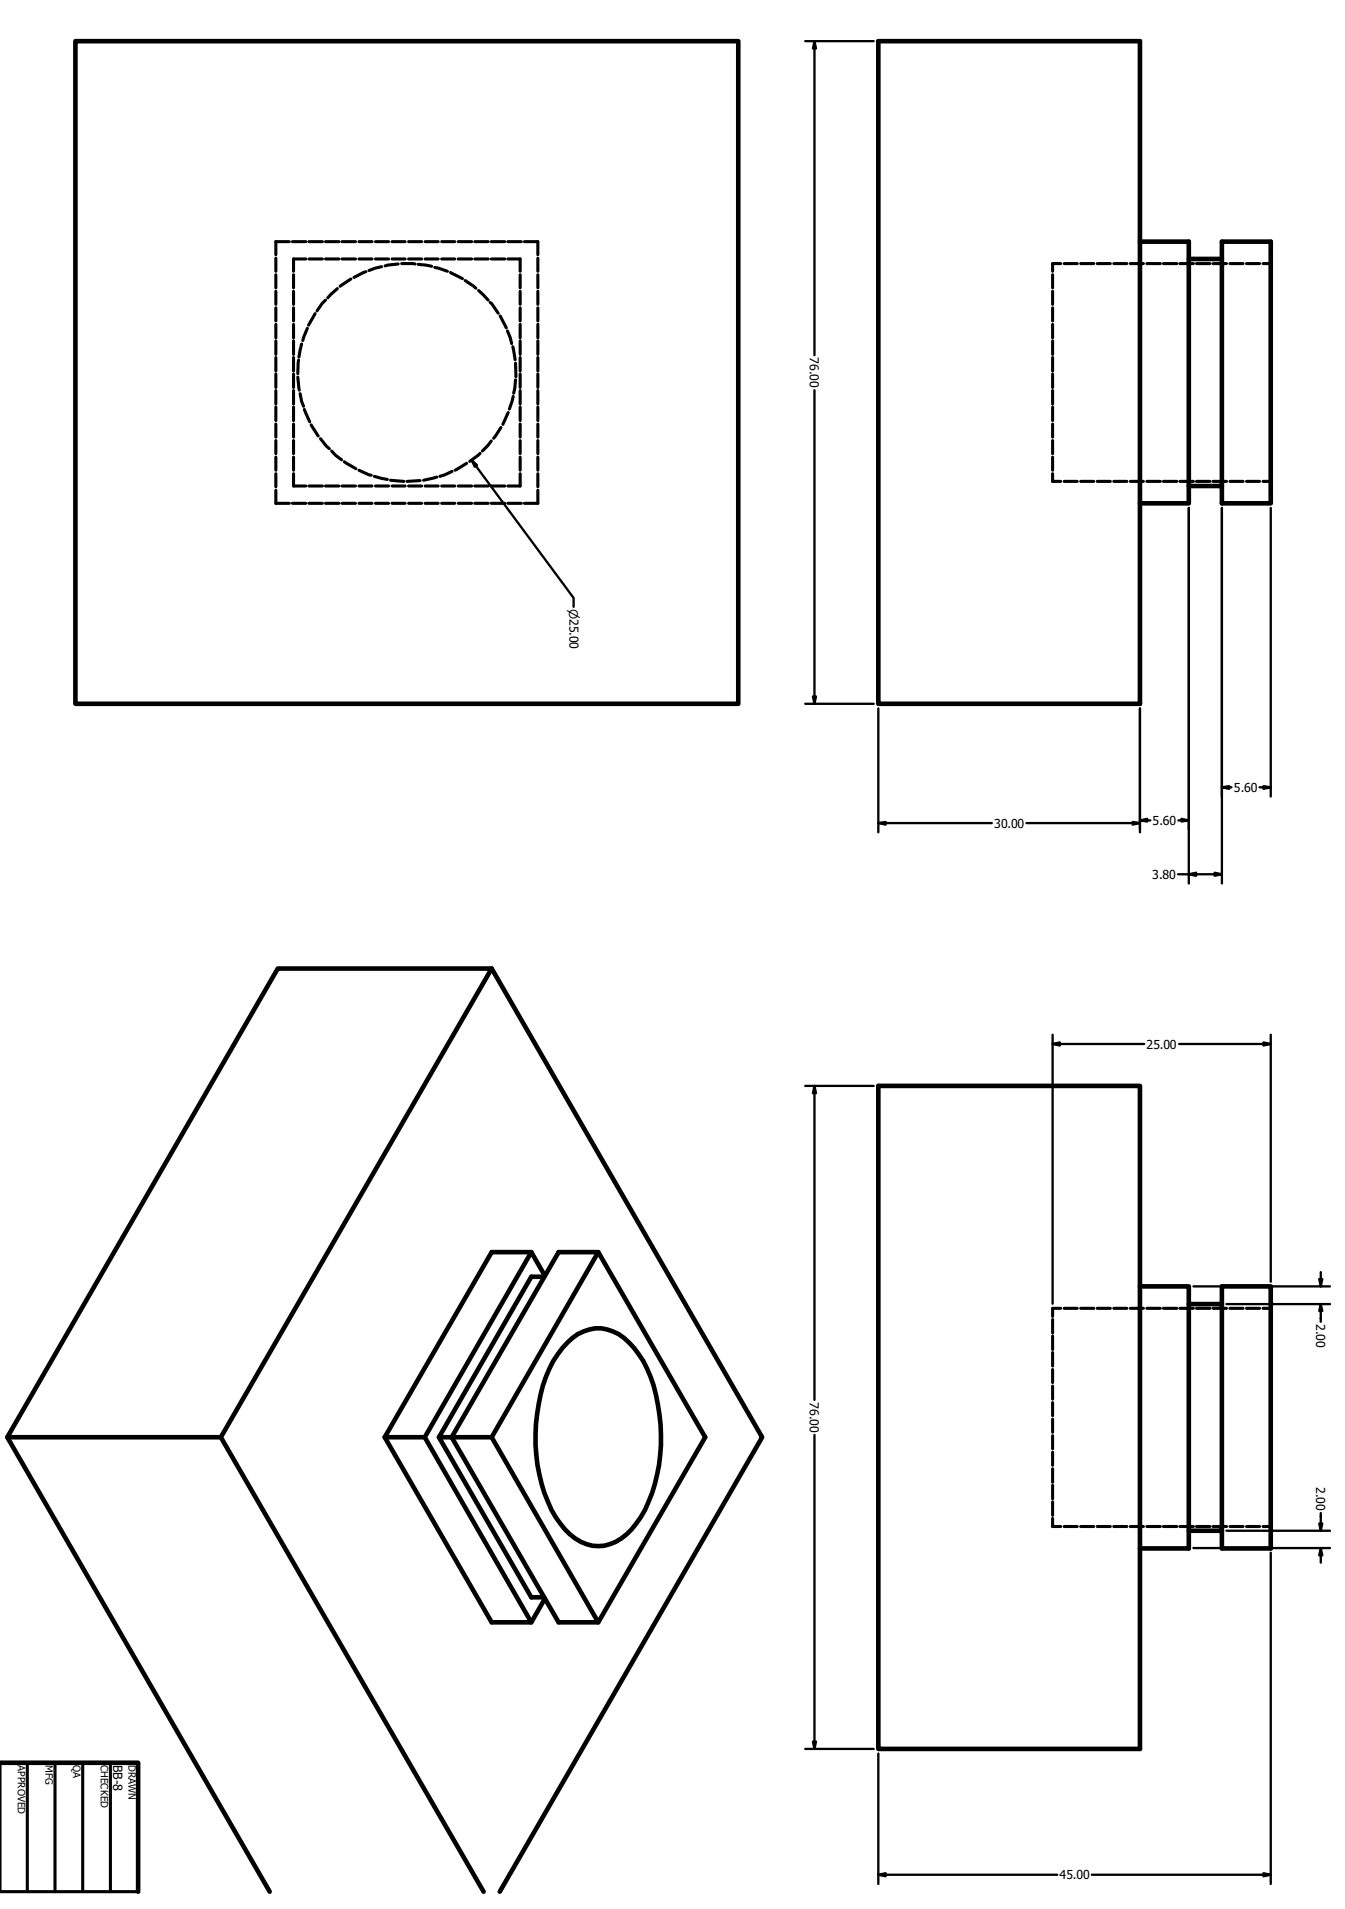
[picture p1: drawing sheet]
<svg xmlns="http://www.w3.org/2000/svg" width="148mm" height="210mm" viewBox="0 0 148 210" stroke-linecap="round" stroke-linejoin="round" font-family="sans-serif">
<g fill="none" stroke="#000" stroke-width=".34">
<path d="M30.4 28.4v1.4M30.4 30.2v1.5M30.4 32v1.5M30.4 33.9v1.4M30.4 35.7v1.5M30.4 37.5v1.5M30.4 39.3v1.5M31.8 26.6h-1.4v1.4M32.2 26.6h1.5M32.3 30.2v1.5M32.3 32v1.5M32.3 33.9v1.4"/>
<path d="M32.3 35.7v1.5M32.3 37.5v1.5M32.3 39.3v1.5M32.9 39.6l-.1 1.5M33.2 37.8l-.3 1.5M33.7 28.5h-1.4v1.3M33.8 36.1l-.5 1.4M34 26.6h1.5M34 28.5h1.5M34.7 34.5l-.7 1.3M35.8 26.6h1.5M35.8 33l-.4 .4-.5 .8"/>
<path d="M35.8 28.5h1.5M37.1 31.7l-1 1.1M37.6 26.6h1.5M37.6 28.5h1.5M38.6 30.7l-1.2 .8M39.5 26.6h1.4M39.5 28.5h1.4M40.3 29.9l-1.4 .6M41.3 26.6h1.5M41.3 28.5h1.5M42 29.3l-1.4 .5M43.1 26.6h1.5"/>
<path d="M43.1 28.5h1.5M43.8 29l-1.4 .3M44.2 29h1.5M45 26.6h1.4M45 28.5h1.4M46 29.1l1.5 .2M46.8 26.6h1.4M46.8 28.5h1.4M47.8 29.4l1.4 .4M48.6 26.6h1.4M48.6 28.5h1.4M49.6 30l1.3 .6"/>
<path d="M50.4 26.6h1.5M50.4 28.5h1.5M51.2 30.9l1.2 .8M52.2 26.6h1.5M52.2 28.5h1.5M52.7 32l1 1M53.9 33.3l.9 1.2M54.1 26.6h1.4M54.1 28.5h1.4M55 34.8l.7 1.3M55.8 36.4l.5 1.4M55.9 26.6h1.5"/>
<path d="M55.9 28.5h1.3v1.3M56.4 38.1l.3 1.5M56.7 40l.1 1.4M57.2 30.2v1.5M57.2 32v1.5M57.2 33.9v1.4M57.2 35.7v1.5M57.2 37.5v1.5M57.2 39.3v1.5M57.7 26.6h1.5v1.4M59.2 28.4v1.4M59.2 30.2v1.5"/>
<path d="M59.2 32v1.5M59.2 33.9v1.4M59.2 35.7v1.5M59.2 37.5v1.5M59.2 39.3v1.5M115.8 30.2v1.5M115.8 32v1.5M115.8 33.9v1.4M115.8 35.7v1.5M115.8 37.5v1.5M115.8 39.3v1.5M116.7 29h-.9v.8"/>
<path d="M117.1 29h1.4M118.9 29h1.5M120.7 29h1.5M122.6 29h1.4M124.4 29h1.4M126.2 29h1.5M128 29h1.5M129.8 29h1.5M131.7 29h1.4M133.5 29h1.5M135.3 29h1.5M137.2 29h1.4"/>
<path d="M139 29h.8M30.4 53.9v1.5h1.4M30.4 41.1v1.5M30.4 43v1.4M30.4 44.8v1.5M30.4 46.7v1.4M30.4 48.5v1.4M30.4 50.3v1.4M30.4 52.1v1.5M32.2 55.4h1.5M32.3 41.1v1.5M32.3 43v1.5"/>
<path d="M32.3 44.8v1.5M32.3 46.7v1.4M32.3 48.5v1.4M32.3 50.3v1.4M32.3 52.1v1.4h1.4M32.8 41.5l.1 1.4M33 43.3l.4 1.4M33.5 45l.6 1.4M34 53.5h1.5M34 55.4h1.5M34.2 46.7l.8 1.3M35.3 48.3l.9 1.1"/>
<path d="M35.8 53.5h1.5M35.8 55.4h1.5M36.5 49.6l.4 .5 .7 .5M37.6 53.5h1.5M37.6 55.4h1.5M37.9 50.8l1.3 .8M39.5 53.5h1.4M39.5 51.7l1.4 .6M39.5 55.4h1.4M41.2 52.4l1.4 .3M41.3 53.5h1.5M41.3 55.4h1.5"/>
<path d="M43 52.8l1.4 .2M43.1 53.5h1.5M43.1 55.4h1.5M45 53.5h1.4M45 55.4h1.4M46.2 52.9l-1.4 .1M46.8 53.5h1.4M46.8 55.4h1.4M48 52.5l-1.4 .3M48.6 53.5h1.4M48.6 55.4h1.4M49.7 51.9l-1.3 .5"/>
<path d="M50.4 55.4h1.5M50.4 53.5h1.5M51.4 51l-1.3 .7M52.2 53.5h1.5M52.2 55.4h1.5M52.8 49.9l-1.1 .9M54.1 53.5h1.4M54.1 55.4h1.4M54.1 48.5l-1 1.1M55.1 47l-.8 1.2M55.9 55.4h1.5M55.9 45.4l-.6 1.3"/>
<path d="M56.5 43.6l-.5 1.4M56.7 41.8l-.2 1.5M57.2 52.1v1.4h-1.3M57.2 41.1v1.5M57.2 43v1.4M57.2 44.8v1.5M57.2 46.7v1.4M57.2 48.5v1.4M57.2 50.3v1.4M59.2 53.9v1.5h-1.5M59.2 41.1v1.5M59.2 43v1.4"/>
<path d="M59.2 44.8v1.5M59.2 46.7v1.4M59.2 48.5v1.4M59.2 50.3v1.4M59.2 52.1v1.5M115.8 52.1v.9h.9M115.8 41.1v1.5M115.8 43v1.5M115.8 44.8v1.5M115.8 46.7v1.4M115.8 48.5v1.4M115.8 50.3v1.4"/>
<path d="M117.1 53h1.4M118.9 53h1.5M120.7 53h1.5M122.6 53h1.4M124.4 53h1.4M126.2 53h1.5M128 53h1.5M129.8 53h1.5M131.7 53h1.4M133.5 53h1.5M135.3 53h1.5M137.2 53h1.4"/>
<path d="M139 53h.8M115.8 145.2v1.4M115.8 147v1.5M115.8 148.8v1.5M115.8 150.7v1.4M115.8 152.5v1.4M115.8 154.3v1.4M115.8 156.1v1.5M115.8 157.9v1.5M115.8 159.8v1.4M116.7 143.9h-.9v.9M117.1 143.9h1.4"/>
<path d="M118.9 143.9h1.5M120.7 143.9h1.5M122.6 143.9h1.4M124.4 143.9h1.4M126.2 143.9h1.5M128 143.9h1.5M129.8 143.9h1.5M131.7 143.9h1.4M133.5 143.9h1.5M135.3 143.9h1.5M137.2 143.9h1.4M139 143.9h.8"/>
<path d="M115.8 167v.9h.9M115.8 161.6v1.5M115.8 163.4v1.5M115.8 165.2v1.5M117.1 167.9h1.4M118.9 167.9h1.5M120.7 167.9h1.5M122.6 167.9h1.4M124.4 167.9h1.4M126.2 167.9h1.5M128 167.9h1.5M129.8 167.9h1.5"/>
<path d="M131.7 167.9h1.4M133.5 167.9h1.5M135.3 167.9h1.5M137.2 167.9h1.4M139 167.9h.8M0 193.9v14.2h15.2M3 193.9v14.2M6.1 193.9v14.2M9.1 193.9v14.2M12.1 193.9v14.2"/>
</g>
<g fill="none" stroke="#000" stroke-width=".51">
<path d="M8.3 4.5h72.9v72.9h-72.9zM96.6 4.5h28.8v72.9h-28.8zM125.4 26.6h5.4v28.8h-5.4M130.8 28.5h3.7M134.5 26.6h5.3v28.8h-5.3zM130.8 53.5h3.7M30.6 106.6h23.5l-29.8 51.5h-23.5zM54.1 106.6l29.8 51.5-28.9 50M96.6 119.5h28.8v72.9h-28.8zM58.5 137.8h-4.4l-11.8 20.3h4.4M65.8 137.8l-11.7 20.3h-5.8l10.2-17.6h1.4M.8 158.1l28.9 50"/>
<path d="M24.3 158.1l28.9 50M42.3 158.1l11.8 20.4h4.4l-11.8-20.4M48.3 158.1l10.2 17.6h1.4M54.1 158.1l11.7 20.4h-4.3l-11.8-20.4 11.8-20.3h4.3l11.8 20.3-11.8 20.4M59.9 140.3l-1.4-2.5-11.8 20.3M62.4 147.7a4.4 4.4 0 0 1 6.8 0 12.2 12.2 0 0 1 3.2 6.8 18 18 0 0 1-1.9 12.4 6.4 6.4 0 0 1-4 3.2 5.1 5.1 0 0 1-4.9-2.5 15.5 15.5 0 0 1-2.7-8.6 19.2 19.2 0 0 1 2-9.3l1-1.4zM125.4 141.5h5.4v28.8h-5.4M130.8 143.5h3.7M134.5 141.5h5.3v28.8h-5.3zM59.9 175.9l-1.4 2.6M130.8 168.4h3.7M0 193.9h15.2v14.2"/>
</g>
<g fill="none" stroke="#000" stroke-width=".25">
<path d="M88.6 4.5h7.5M89.6 4.5l.2 .8h-.3zM89.6 4.5v34.6M51.9 50.6l.6 .6-.3 .2zM51.9 50.6l11.2 15.2v1M89.6 42.9v34.5M130.8 55.9v41.3M134.5 55.9v41.3M139.8 55.9v31.7M88.6 77.4h7.5M89.5 76.6h.3l-.2 .8zM96.6 77.9v13.7"/>
<path d="M125.4 77.9v13.7M96.6 90.6l.9-.2v.3zM96.6 90.6h12.5M124.6 90.4l.8 .2-.8 .1zM125.4 90.3l.8-.2v.3zM125.4 90.6h-12.5M125.4 90.3h1.2M129.6 96.2h4.9M129.7 90.3h1.1M130 90.1l.8 .2-.8 .1zM130.8 96.2l.8-.2v.4zM133.6 96l.9 .2-.9 .2z"/>
<path d="M134.5 86.6l.8-.1v.3zM134.5 86.6h1M139 86.5l.8 .1-.8 .2zM139.8 86.6h-1.2M88.6 119.5h7.5M89.6 119.5l.2 .8h-.3zM89.6 119.5v34.5M115.8 113.8v29.6M115.8 114.9l.8-.2v.3zM115.8 114.9h10.1M139 114.7l.8 .2-.8 .1zM139.8 113.8v27.2"/>
<path d="M139.8 114.9h-10M145.3 140v1.5M89.6 157.9v34.5M131.3 141.5h15M135 143.5h11.3M145.2 140.7h.3l-.2 .8zM145.3 143.5l.2 .7h-.3zM145.3 143.5v1.9M131.3 170.3h15M135 168.4h11.3M139.8 170.8v36.5M145.2 167.6h.3l-.2 .8z"/>
<path d="M145.3 170.3l.2 .8h-.3zM145.3 170.3v1.6M145.3 166.5v1.9M88.6 192.4h7.5M89.5 191.6h.3l-.2 .8zM96.6 192.9v14.4M96.6 206.2l.9-.1v.3zM96.6 206.2h19.7M139 206.1l.8 .1-.8 .2zM139.8 206.2h-19.7"/>
</g>
<g fill="#000">
<path d="M89.6 4.5v.8h-.1zM89.6 4.5l.2 .8h-.2zM51.9 50.6l.3 .3v.5zM52.2 50.9l.3 .3-.3 .2zM89.5 76.6h.1v.8zM89.6 76.6h.2l-.2 .8zM96.6 90.6l.9-.2v.3zM124.6 90.4l.8 .2-.8 .1zM125.4 90.3l.8-.2v.3zM130 90.1l.8 .2-.8 .1zM130.8 96.2l.8-.2v.4zM133.6 96l.9 .2-.9 .2z"/>
<path d="M134.5 86.6l.8-.1v.3zM139 86.5l.8 .1-.8 .2zM89.6 119.5v.8h-.1zM115.8 114.9l.8-.2v.3zM139 114.7l.8 .2-.8 .1zM89.6 119.5l.2 .8h-.2zM145.3 143.5v.7h-.1zM145.2 140.7h.1v.8zM145.3 143.5l.2 .7h-.2zM145.3 140.7h.2l-.2 .8zM145.2 167.6h.1v.8zM145.3 170.3v.8h-.1z"/>
<path d="M145.3 167.6h.2l-.2 .8zM145.3 170.3l.2 .8h-.2zM89.5 191.6h.1v.8zM89.6 191.6h.2l-.2 .8zM96.6 206.2l.9-.1v.3zM139 206.1l.8 .1-.8 .2z"/>
</g>
<g font-size="1.4">
<text x="89.1" y="39.3" transform="rotate(90 89.1 39.3)">76.00</text>
<text x="135.8" y="87.1">5.60</text>
<text x="109.4" y="91.1">30.00</text>
<text x="126.8" y="90.7">5.60</text>
<text x="126.8" y="96.7">3.80</text>
<text x="126.2" y="115.4">25.00</text>
<text x="144.8" y="145.7" transform="rotate(90 144.8 145.7)">2.00</text>
<text x="89.1" y="154.3" transform="rotate(90 89.1 154.3)">76.00</text>
<text x="144.8" y="163.6" transform="rotate(90 144.8 163.6)">2.00</text>
<text x="12.4" y="194.1" transform="rotate(90 12.4 194.1)">BB-8</text>
<text x="116.6" y="206.7">45.00</text>
</g>
<text font-size="1.3" x="62.6" y="67" transform="rotate(90 62.6 67)">n25.00</text>
<g font-size="1.1">
<text x="1.9" y="194.1" transform="rotate(90 1.9 194.1)">APPROVED</text>
<text x="5" y="194.1" transform="rotate(90 5 194.1)">MFG</text>
<text x="8" y="194.1" transform="rotate(90 8 194.1)">QA</text>
<text x="11.1" y="194.1" transform="rotate(90 11.1 194.1)">CHECKED</text>
<text x="14.1" y="194.1" transform="rotate(90 14.1 194.1)">DRAWN</text>
</g>
</svg>
